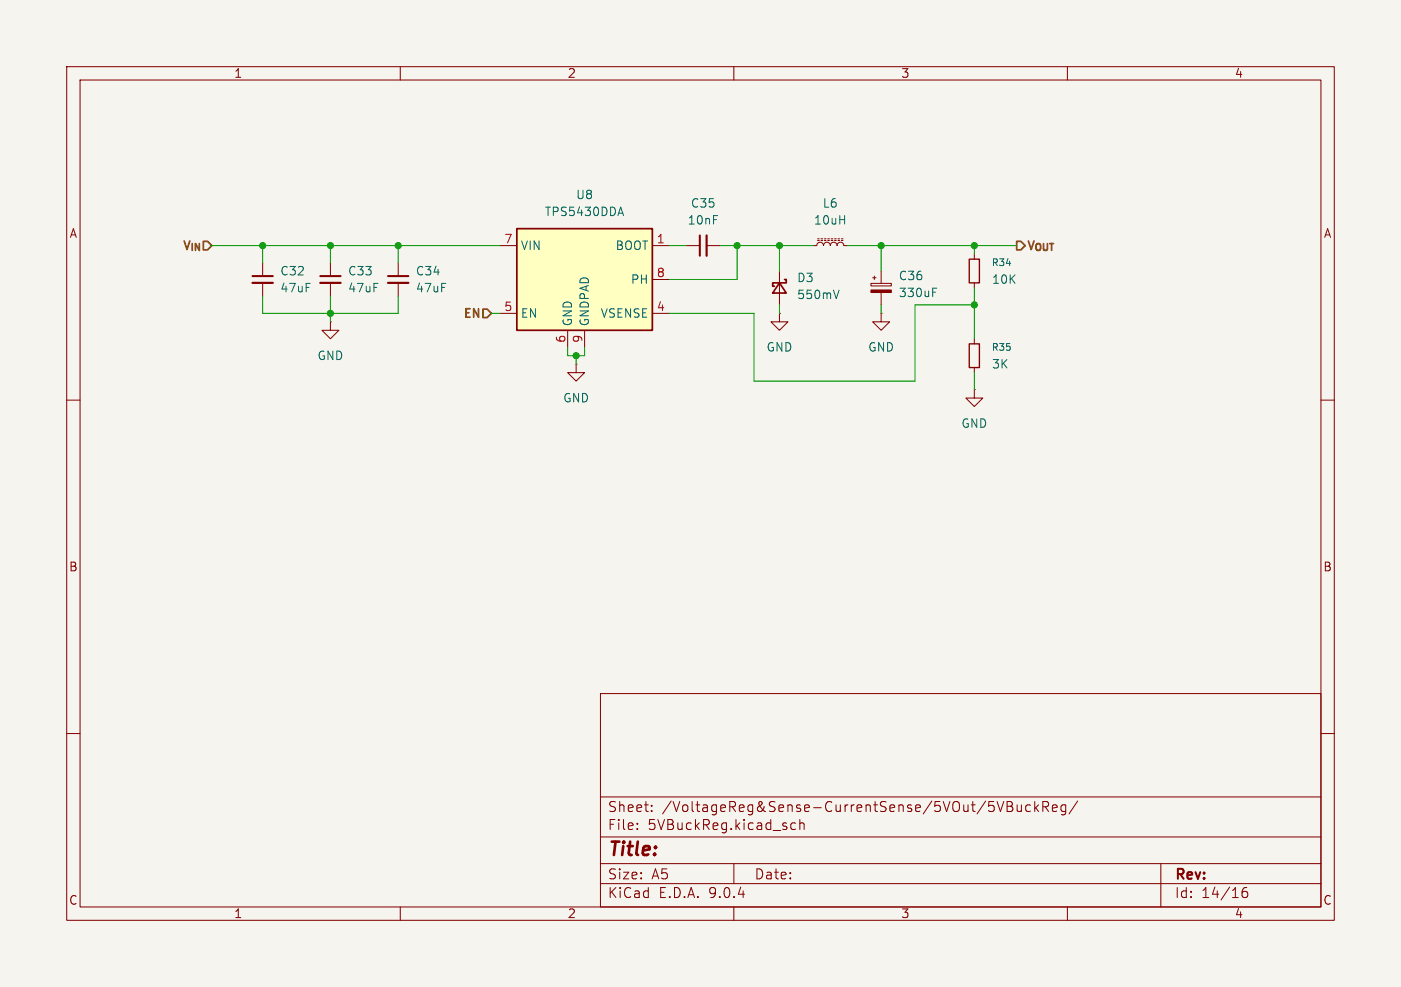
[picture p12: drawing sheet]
<svg xmlns="http://www.w3.org/2000/svg" width="210mm" height="148mm" viewBox="0 0 210 148" stroke-linecap="round" stroke-linejoin="round" font-family="sans-serif">
<path d="M0 0h210v148h-210z" fill="#f5f4ef" stroke="#f5f4ef" stroke-width=".15"/>
<g fill="none" stroke="#840000" stroke-width=".15">
<path d="M10 10h190v128h-190zM12 12h186v124h-186zM60 10v2M110 10v2M160 10v2M39.4 39.4v2M49.5 39.4v2M59.7 39.4v2M102.9 36.8h2M105.9 36.8h2M121.9 36.8h.5a.51 .51 0 0 1 .5-.5 .51 .51 0 0 1 .5 .5 .51 .51 0 0 1 .6-.5 .51 .51 0 0 1 .5 .5 .51 .51 0 0 1 .5-.5 .51 .51 0 0 1 .5 .5 .51 .51 0 0 1 .5-.5 .51 .51 0 0 1 .5 .5h.5M122.6 36.1h.2"/>
<path d="M122.6 35.8h.2M123.1 36.1h.2M123.1 35.8h.2M123.6 36.1h.2M123.6 35.8h.2M124.1 36.1h.2M124.1 35.8h.2M124.6 36.1h.2M124.6 35.8h.2M125.1 36.1h.2M125.1 35.8h.2M125.6 36.1h.3"/>
<path d="M125.6 35.8h.3M126.1 36.1h.3M126.1 35.8h.3M146 38.1v.8M39.4 42.4v2.1M49.5 48.3v1.2h1.3l-1.3 1.3-1.2-1.3h1.2M49.5 48.3h.1M49.5 42.4v2.1M59.7 42.4v2.1M86.4 54.6v1.3h1.2l-1.2 1.3-1.3-1.3h1.3M86.4 54.6h.1M116.8 47v1.3h1.3l-1.3 1.2-1.2-1.2h1.2"/>
<path d="M116.8 47h.1M116.8 40.6v5.1M130.6 42.5h3v.4h-3zM130.8 41.7h.5M131.1 41.4v.5M132.1 47v1.3h1.2l-1.2 1.2-1.3-1.2h1.3M132.1 47h.1M132.1 40.6v1.9M132.1 43.9v1.8M146 58.4v1.3h1.3l-1.3 1.3-1.2-1.3h1.2M146 58.4h.1M146 42.4v.8"/>
<path d="M146 50.8v.8M146 55.1v.8M10 60h2M198 60h2M10 110h2M90 104h108v32h-108zM90 119.5h108M198 110h2M60 136v2M90 132.5h108M90 129.5h108M90 125.5h108"/>
<path d="M95.5 124.2v.2M95.5 123.5v.1M97.7 121.5v.2M97.7 120.8v.1M110 136v2M110 129.5v3M118.5 124.1l.3 .3 .5-.1M119.3 123.5l-.5-.1-.3 .3M119.9 123.5a.37 .37 0 0 1 .6 .1v.8M119.9 122.9v1.5M151 120.2h.5l.2 .1v.3l-.2 .3M151 120.9h.5"/>
<path d="M151.5 120.9a.4 .4 0 0 1 .3 .4 .4 .4 0 0 1-.3 .4h-.5M152.5 120.7v.9a.41 .41 0 0 0 .6-.1M153.1 120.7v1M154.5 120.8l-.5-.1-.3 .3v.4l.2 .2h.6M155.1 120.2v1.5M155.2 121.1l.5 .6M155.7 120.7l-.6 .6M156.3 121h.6a.41 .41 0 0 0 .3-.4 .41 .41 0 0 0-.3-.4h-.6v1.5M156.7 121l.5 .7M157.7 121.2l.8-.2-.1-.2-.4-.1-.3 .2 .1 .7h.6M159.7 120.8l-.4-.1-.3 .3v.4l.2 .2h.5M159.7 120.7v1.2a.41 .41 0 0 1-.6 .2"/>
<path d="M160 136v2M161.5 120.1l-1.3 1.9M174 129.5v6.5M186.9 133.1a.59 .59 0 0 0-.7 .6v.6l.1 .2 .5 .1 .2-.2v-.5l-.1-.2h-.4l-.3 .2"/>
</g>
<path d="M116.8 42.4l1.1 1.5h-2.1zM117.6 41.9h.3v.5h-2.1v.5h.3" fill="none" stroke="#840000" stroke-width=".25"/>
<path d="M125.8 43.5l-.4 1.3M139.8 43.8h.4M139.8 43.2h.6" fill="none" stroke="#006464" stroke-width=".15"/>
<path d="M145.3 38.9h1.5v3.5h-1.5zM145.3 51.6h1.5v3.5h-1.5z" fill="none" stroke="#840000" stroke-width=".2"/>
<path d="M104.9 35.3v3.1M37.8 41.4h3.1M48 41.4h3.1M58.2 41.4h3" fill="none" stroke="#840000" stroke-width=".3"/>
<path d="M105.9 35.3v3.1M37.8 42.4h3.1M48 42.4h3.1M58.2 42.4h3" fill="none" stroke="#840000" stroke-width=".33"/>
<path d="M130.6 43.5h3v.4h-3z" fill="#840000" stroke="#840000" stroke-width=".15"/>
<path d="M77.5 34.3h20.3v15.2h-20.3z" fill="#ffffc2"/>
<path d="M77.5 34.3h20.3v15.2h-20.3z" fill="none" stroke="#840000" stroke-width=".25"/>
<path d="M74.9 36.8h2.6M97.8 36.8h2.5M74.9 47h2.6M85.1 49.5v2.6M87.6 49.5v2.6M97.8 47h2.5M97.8 41.9h2.5" fill="none" stroke="#840000" stroke-width=".15"/>
<path d="M92.7 32h.6M93 31.1l.5 1.2" fill="none" stroke="#006464" stroke-width=".15"/>
<path d="M152.4 36.2h.6l.7 .6-.7 .7h-.6zM72.4 46.4h.6l.7 .6-.7 .6h-.6z" fill="none" stroke="#725600" stroke-width=".25"/>
<g fill="none" stroke="#009600" stroke-width=".15">
<path d="M31.7 36.8h43.2M39.4 36.8v2.6M49.5 36.8v2.6M59.7 36.8v2.6M100.3 36.8h2.6M107.9 36.8h14M110.5 36.8v5.1h-10.2M116.8 36.8v3.8M127 36.8h25.4M132.1 36.8v3.8M146 36.8v1.3M39.4 44.5v2.5h20.3v-2.5"/>
<path d="M49.5 44.5v3.8M73.7 47h1.2M85.1 52.1v1.2h2.5v-1.2M86.4 53.3v1.3M116.8 45.7v1.3M132.1 45.7v1.3M146 45.7h-8.8v11.5h-24.2v-10.2h-12.7M146 43.2v7.6M146 55.9v2.5"/>
</g>
<g fill="#009600" stroke="#009600" stroke-width=".15">
<circle cx="132.1" cy="36.8" r=".46"/>
<circle cx="146" cy="45.7" r=".46"/>
<circle cx="146" cy="36.8" r=".46"/>
<circle cx="116.8" cy="36.8" r=".46"/>
<circle cx="110.5" cy="36.8" r=".46"/>
<circle cx="49.5" cy="47" r=".46"/>
<circle cx="49.5" cy="36.8" r=".46"/>
<circle cx="59.7" cy="36.8" r=".46"/>
<circle cx="39.4" cy="36.8" r=".46"/>
<circle cx="86.4" cy="53.3" r=".46"/>
</g>
<text font-size="2.8" fill="#840000" x="91" y="128.9">Title:</text>
<g font-size="2.1" fill="#840000">
<text x="91" y="124.7">File:</text>
<text x="91" y="122">Sheet:</text>
<text x="97.1" y="124.7">5VBuckReg.kicad_sch</text>
<text x="99.2" y="122">/VoltageReg&amp;Sense-CurrentSense/5VOut/5VBuckReg/</text>
<text x="91" y="134.9">KiCad</text>
<text x="91" y="132.1">Size:</text>
<text x="97.7" y="132.1">A5</text>
<text x="98.7" y="134.9">E.D.A.</text>
<text x="106.3" y="134.9">9.0.4</text>
<text x="113" y="132.1">Date:</text>
<text x="176" y="132.3">Rev:</text>
<text x="176" y="134.9">Id:</text>
<text x="180.1" y="134.9">14/16</text>
</g>
<g font-size="1.8" fill="#840000">
<text x="35" y="11.9">1</text>
<text x="85" y="11.9">2</text>
<text x="135" y="11.9">3</text>
<text x="185" y="11.9">4</text>
<text x="10.3" y="35.9">A</text>
<text x="198.4" y="35.9">A</text>
<text x="10.3" y="85.9">B</text>
<text x="198.3" y="85.9">B</text>
<text x="10.3" y="135.9">C</text>
<text x="35" y="137.9">1</text>
<text x="85" y="137.9">2</text>
<text x="135" y="137.9">3</text>
<text x="185" y="137.9">4</text>
<text x="198.3" y="135.9">C</text>
</g>
<g font-size="1.8" fill="#006464">
<text x="81.6" y="32.6">TPS5430DDA</text>
<text x="86.3" y="30.1">U8</text>
<text x="103" y="33.9">10nF</text>
<text x="103.5" y="31.3">C35</text>
<text x="121.9" y="33.9">10uH</text>
<text x="123.2" y="31.3">L6</text>
<text x="41.9" y="41.5">C32</text>
<text x="52.1" y="41.5">C33</text>
<text x="62.2" y="41.5">C34</text>
<text x="78" y="37.7">VIN</text>
<text x="92.2" y="37.7">BOOT</text>
<text x="41.9" y="44">47uF</text>
<text x="52.1" y="44">47uF</text>
<text x="62.2" y="44">47uF</text>
<text x="78" y="47.9">EN</text>
<text x="89.9" y="47.9">VSENSE</text>
<text x="94.5" y="42.8">PH</text>
<text x="119.4" y="42.5">D3</text>
<text x="119.4" y="45.1">550mV</text>
<text x="134.6" y="44.8">330uF</text>
<text x="134.6" y="42.2">C36</text>
<text x="148.6" y="42.8">10K</text>
<text x="86" y="49" transform="rotate(-90 86 49)">GND</text>
<text x="88.5" y="49" transform="rotate(-90 88.5 49)">GNDPAD</text>
<text x="114.8" y="52.9">GND</text>
<text x="130" y="52.9">GND</text>
<text x="47.5" y="54.2">GND</text>
<text x="148.6" y="55.5">3K</text>
<text x="84.3" y="60.6">GND</text>
<text x="144" y="64.4">GND</text>
</g>
<g font-size="1.8" fill="#725600">
<text x="27.1" y="37.8">V_{IN}</text>
<text x="153.9" y="37.8">V_{OUT}</text>
<text x="69.2" y="48">EN</text>
</g>
<g font-size="1.8" fill="#a90000">
<text x="75.5" y="36.6">7</text>
<text x="98.4" y="36.6">1</text>
<text x="98.4" y="41.7">8</text>
<text x="75.5" y="46.7">5</text>
<text x="98.4" y="46.7">4</text>
<text x="84.8" y="51.5" transform="rotate(-90 84.8 51.5)">6</text>
<text x="87.4" y="51.5" transform="rotate(-90 87.4 51.5)">9</text>
</g>
<g font-size="1.4" fill="#006464">
<text x="148.6" y="40.1">R34</text>
<text x="148.6" y="52.8">R35</text>
</g>
</svg>
